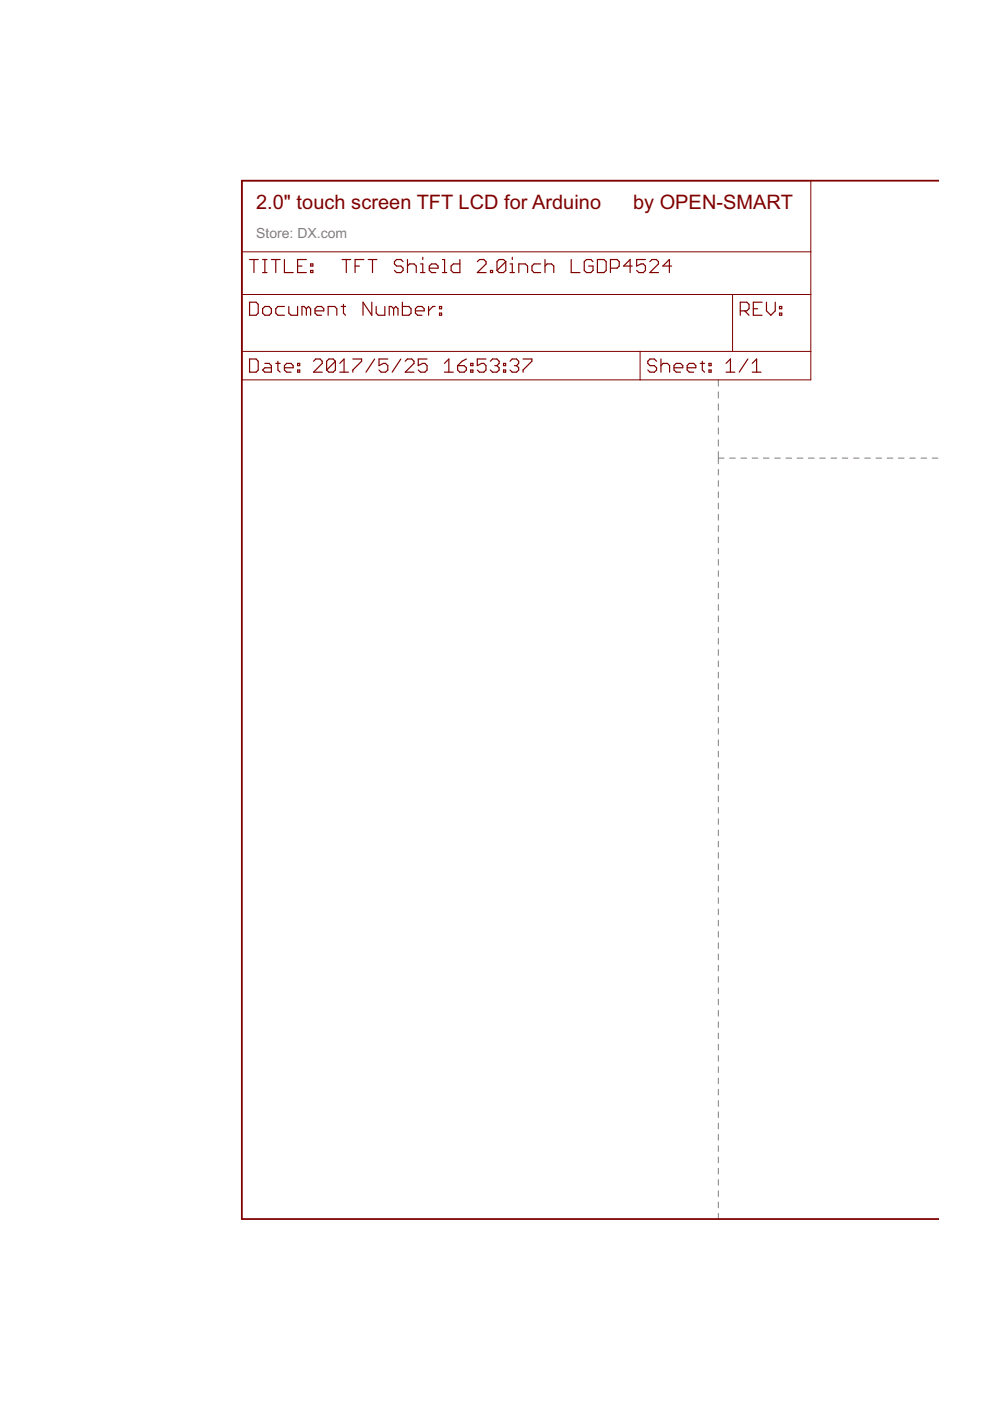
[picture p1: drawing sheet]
<svg xmlns="http://www.w3.org/2000/svg" width="176mm" height="250mm" viewBox="0 0 176 250" stroke-linecap="round" stroke-linejoin="round" font-family="sans-serif">
<g fill="none" stroke="#808080" stroke-width=".18">
<path d="M128.2 67.8v1.2M128.2 70v1.1M128.2 72.1v1.1M128.2 74.2v1.2M128.2 76.4v1.1M128.2 78.5v1.2M128.2 80.6v2.2M128.2 83.8v1M128.2 85.8v1M128.2 87.8v1M128.2 89.8v1M128.2 91.8v1.1"/>
<path d="M128.2 93.9v1M128.2 95.9v1M128.2 97.9v1M128.2 99.9v1M128.2 81.8h1.1M130.3 81.8h1M132.3 81.8h1M134.3 81.8h1M136.3 81.8h1M138.3 81.8h1M140.3 81.8h1M142.3 81.8h1"/>
<path d="M144.3 81.8h1.1M146.3 81.8h1.1M148.4 81.8h1M150.4 81.8h1M152.4 81.8h1M154.4 81.8h1M156.4 81.8h1M158.4 81.8h1M160.4 81.8h1M162.4 81.8h1M164.4 81.8h1M166.4 81.8h1"/>
<path d="M128.2 101.9v1M128.2 103.9v1M128.2 105.9v1M128.2 107.9v1.1M128.2 110v1M128.2 112v1M128.2 114v1M128.2 116v1M128.2 118v1M128.2 120v1M128.2 122v1M128.2 124v1.1"/>
<path d="M128.2 126v1.1M128.2 128.1v1M128.2 130.1v1M128.2 132.1v1M128.2 134.1v1M128.2 136.1v1M128.2 138.1v1M128.2 140.1v1.1M128.2 142.2v1M128.2 144.2v1M128.2 146.2v1M128.2 148.2v1"/>
<path d="M128.2 150.2v1M128.2 152.2v1M128.2 154.2v1M128.2 156.3v1M128.2 158.3v1M128.2 160.3v1M128.2 162.3v1M128.2 164.3v1M128.2 166.3v1M128.2 168.3v1M128.2 170.3v1M128.2 172.3v1.1"/>
<path d="M128.2 174.3v1.1M128.2 176.4v1M128.2 178.4v1M128.2 180.4v1M128.2 182.4v1M128.2 184.4v1M128.2 186.4v1.1M128.2 188.4v1.1M128.2 190.5v1M128.2 192.5v1M128.2 194.5v1M128.2 196.5v1"/>
<path d="M128.2 198.5v1M128.2 200.5v1M128.2 202.5v1M128.2 204.6v1M128.2 206.6v1M128.2 208.6v1M128.2 210.6v1M128.2 212.6v1M128.2 214.6v1M128.2 216.6v1"/>
</g>
<path d="M167.6 32.3h-124.4v185.3h124.4" fill="none" stroke="#800000" stroke-width=".32"/>
<path d="M43.2 32.3h101.6v35.5h-101.6zM43.2 52.6h101.6M43.2 45h101.6M130.8 52.6v10.1M43.2 62.7h101.6M114.3 62.7v5.1" fill="none" stroke="#800000" stroke-width=".18"/>
<g fill="none" stroke="#800000" stroke-width=".21">
<path d="M44.6 54h1.1l.4 .3v1.6l-.4 .4h-1.1zM44.6 46.3h1.5M45.3 46.3v2.4M46.9 55.1l.4-.4h.7l.5 .4v.8l-.5 .4h-.7l-.4-.4zM46.9 46.3h.8M46.9 48.7h.8M47.3 46.3v2.4M48.5 46.3h1.5M49.2 46.3v2.4M50.8 46.3v2.4h1.5M50.8 54.7h-1.2l-.4 .4v.8l.4 .4h1.2M51.6 54.7v1.2l.4 .4h1.1v-1.6"/>
<path d="M53.1 47.5h.8M54.7 46.3h-1.6v2.4h1.6M54.7 55.1l-.4-.4h-.4v1.6M54.7 55.1l.4-.4 .4 .4v1.2M54.7 55.1v1.2M55.5 48.3h.4v.4h-.4zM55.5 47.1h.4v.4h-.4zM56.2 55.5h1.6v-.4l-.4-.4h-.8l-.4 .4v.8l.4 .4h.8M58.6 56.3v-1.6h1.2l.3 .4v1.2M60.9 54.7h.8M61.1 46.3h1.5M61.3 54.3v1.6l.4 .4"/>
<path d="M61.8 46.3v2.4M63.4 47.5h.8M65 46.3h-1.6v2.4M65.7 46.3h1.6M66.4 54v2.3l-1.6-2.3v2.3M66.5 46.3v2.4M67.2 54.7v1.2l.3 .4h1.2v-1.6M70.3 55.1l-.4-.4h-.4v1.6M70.3 55.1v1.2M70.3 55.1l.4-.4 .4 .4v1.2M71.8 54v2.3h1.2l.4-.4v-.8l-.4-.4h-1.2M72 46.7l-.4-.4h-.8l-.4 .4v.4l.4 .4h.8l.4 .4v.4l-.4 .4h-.8l-.4-.4"/>
<path d="M72.7 47.5l.4-.4h.8l.4 .4v1.2M72.7 46.3v2.4M74.2 55.5h1.5v-.4l-.4-.4h-.7l-.4 .4v.8l.4 .4h.7M75.1 48.7h.8M75.1 47.1h.4v1.6M75.5 45.9v.4M76.5 54.7v1.6M76.6 47.9h1.6v-.4l-.4-.4h-.8l-.4 .4v.8l.4 .4h.8M77.7 54.7h-.4l-.8 .8M78.5 55.9h.3v.4h-.3zM78.5 54.7h.3v.4h-.3zM79 46.3h.4v2.4"/>
<path d="M79 48.7h.8M82.1 46.3v2.4h-1.2l-.4-.4v-.8l.4-.4h1.2M85.2 46.7l.4-.4h.8l.4 .4v.4l-1.6 1.6h1.6M87.6 48.3h.3v.4h-.3zM90.3 46.7v1.6l-.4 .4h-.8l-.4-.4M90.3 46.7l-.4-.4h-.8l-.4 .4v1.6M90.3 46.7l-1.6 1.6M91.1 48.7h.7M91.1 47.1h.4v1.6M91.5 45.9v.4M92.6 48.7v-1.6h1.2l.4 .4v1.2M96.5 47.1h-1.1l-.4 .4v.8l.4 .4h1.1"/>
<path d="M97.3 47.5l.4-.4h.8l.4 .4v1.2M97.3 46.3v2.4M102 46.3v2.4h1.5M105.9 46.7l-.4-.4h-.8l-.4 .4v1.6l.4 .4h.8l.4-.4v-.8h-.8M106.7 46.3h1.1l.4 .4v1.6l-.4 .4h-1.1zM109 47.9h1.2l.4-.4v-.8l-.4-.4h-1.2v2.4M112.9 47.5h-1.6l1.2-1.2v2.4M115.2 46.3h-1.5v1.2l.7-.4h.5l.3 .4v.8l-.3 .4h-.8l-.4-.4M116 46.7l.4-.4h.8l.4 .4v.4l-1.6 1.6h1.6M119.9 47.5h-1.6l1.2-1.2v2.4M132.2 55.5h1.1l.4-.4v-.8l-.4-.3h-1.1v2.3M132.9 55.5l.8 .8"/>
<path d="M134.5 55.1h.8M136.1 54h-1.6v2.3h1.6M136.8 54v1.5l.8 .8 .8-.8v-1.5M139.2 55.9h.4v.4h-.4zM139.2 54.7h.4v.4h-.4zM44.6 64.1h1.1l.4 .4v1.6l-.4 .3h-1.1zM47.3 64.9h.7l.5 .4v1.1h-1.2l-.4-.3 .4-.4h1.2M49.2 64.9h.8M49.6 64.5v1.6l.4 .3M50.8 65.7h1.5v-.4l-.3-.4h-.8l-.4 .4v.8l.4 .3h.8M53.1 66.1h.4v.3h-.4zM53.1 64.9h.4v.4h-.4z"/>
<path d="M56 64.5l.4-.4h.7l.4 .4v.4l-1.5 1.5h1.5M59.9 64.5v1.6l-.4 .3h-.8l-.4-.3M59.9 64.5l-.4-.4h-.8l-.4 .4v1.6M59.9 64.5l-1.6 1.6M60.7 66.4h1.5M60.7 64.9l.7-.8v2.3M63 64.1h1.6v.4l-1.6 1.6v.3M66.9 64.1l-1.6 2.3M69.2 64.1h-1.5v1.2l.8-.4h.3l.4 .4v.8l-.4 .3h-.7l-.4-.3M71.6 64.1l-1.6 2.3M72.3 64.5l.4-.4h.8l.4 .4v.4l-1.6 1.5h1.6M76.2 64.1h-1.5v1.2l.8-.4h.4l.3 .4v.8l-.3 .3h-.8l-.4-.3"/>
<path d="M79.4 66.4h1.5M79.4 64.9l.7-.8v2.3M81.7 65.3h1.2l.4 .4v.4l-.4 .3h-.8l-.4-.3zM83.3 64.1l-.8 .4-.8 .8M84 66.1h.4v.3h-.4zM84 64.9h.4v.4h-.4zM86.8 64.1h-1.6v1.2l.8-.4h.4l.4 .4v.8l-.4 .3h-.8l-.4-.3M87.5 64.5l.4-.4h.8l.4 .4v.4l-.4 .4M88.3 65.3h.4M88.7 65.3l.4 .4v.4l-.4 .3h-.8l-.4-.3M89.9 66.1h.4v.3h-.4zM89.9 64.9h.4v.4h-.4z"/>
<path d="M91.1 64.5l.3-.4h.8l.4 .4v.4l-.4 .4M91.8 65.3h.4M92.2 65.3l.4 .4v.4l-.4 .3h-.8l-.3-.3M93.4 64.1h1.6v.4l-1.6 1.6v.3M117.2 64.5l-.4-.4h-.7l-.4 .4v.4l.4 .4h.7l.4 .4v.4l-.4 .3h-.7l-.4-.3M118 65.3l.4-.4h.8l.3 .4v1.1M118 64.1v2.3M120.3 65.7h1.6v-.4l-.4-.4h-.8l-.4 .4v.8l.4 .3h.8M122.7 65.7h1.5v-.4l-.4-.4h-.7l-.4 .4v.8l.4 .3h.7M125 64.9h.8M125.4 64.5v1.6l.4 .3M126.6 66.1h.4v.3h-.4z"/>
<path d="M126.6 64.9h.4v.4h-.4zM129.6 66.4h1.6M129.6 64.9l.8-.8v2.3M133.5 64.1l-1.5 2.3M134.3 66.4h1.6M134.3 64.9l.8-.8v2.3"/>
</g>
<g font-size="4" fill="#800000">
<text x="45.7" y="37.3">2.0&quot; touch screen TFT LCD for Arduino</text>
<text x="113" y="37.3">by OPEN-SMART</text>
</g>
<text font-size="2.8" fill="#808080" x="45.7" y="42.4">Store: DX.com</text>
</svg>
